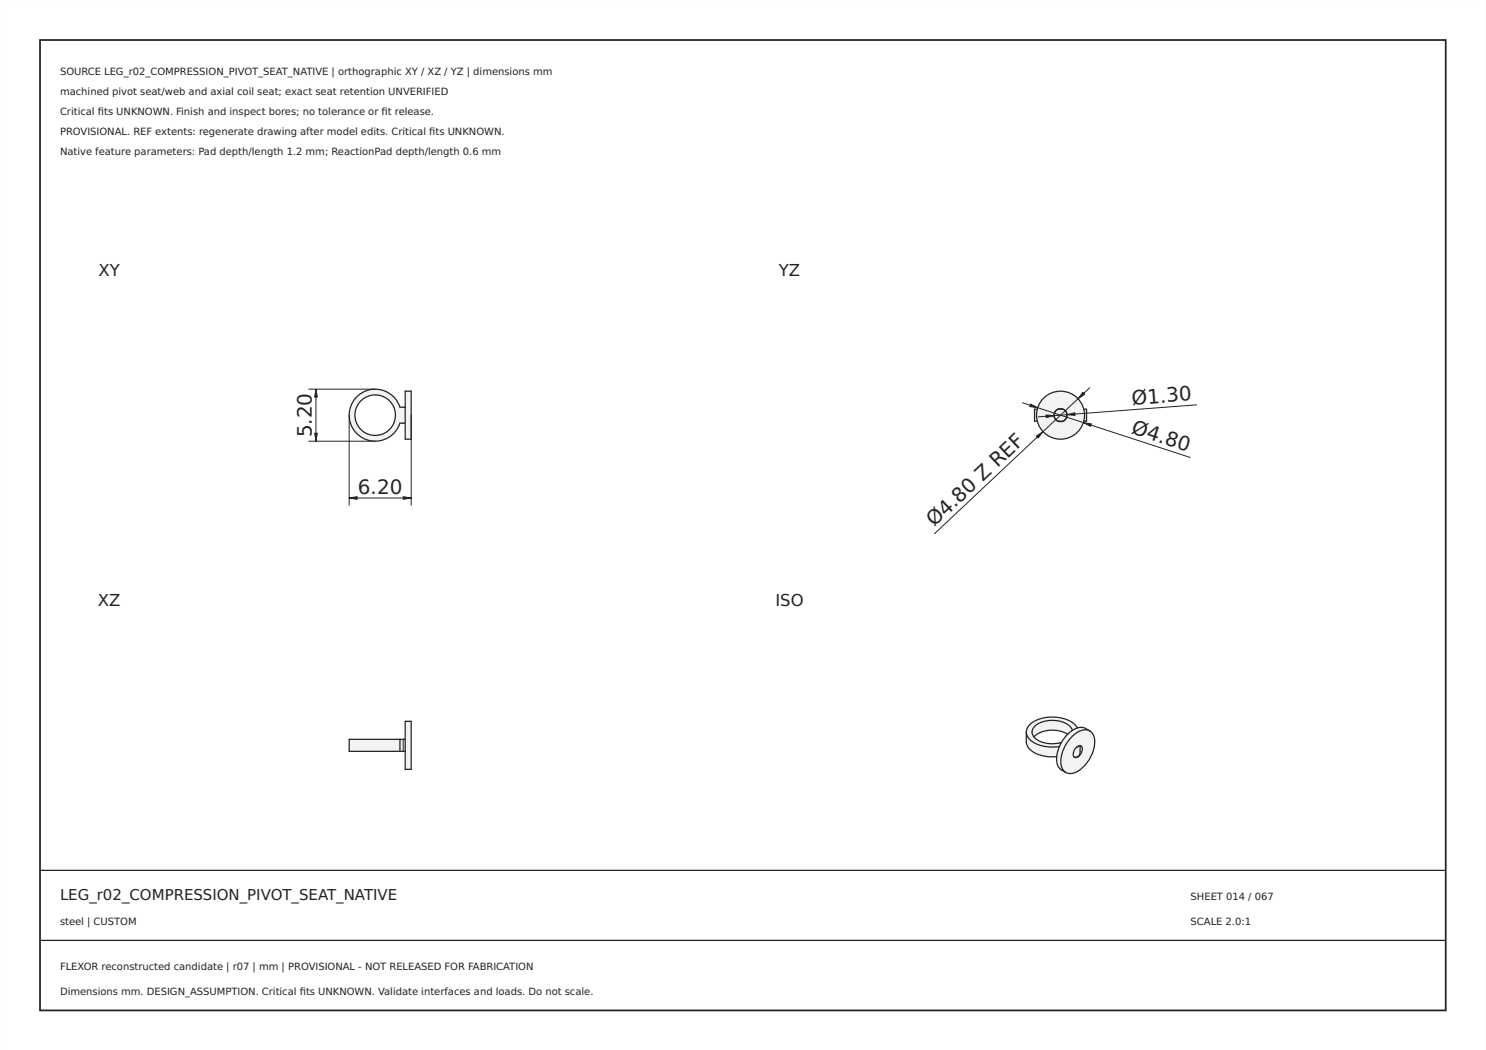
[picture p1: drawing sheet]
<svg xmlns="http://www.w3.org/2000/svg" width="297mm" height="210mm" viewBox="0 0 297 210" stroke-linecap="round" stroke-linejoin="round" font-family="sans-serif">
<path d="M0 0h297v210h-297zM0 0v210h297v-210z" fill="#000"/>
<path d="M8 8h281v194h-281z" fill="none" stroke="#222" stroke-width=".35"/>
<path d="M8 174h281zM8 188h281z" fill="#000" stroke="#222" stroke-width=".25"/>
<g fill="#f1f3f5">
<path d="M71.3 79.3a5.2 5.2 0 0 1 8.6 2.1h1.1v3.1l-1.1 .1a5.2 5.2 0 0 1-7.6 2.8 5.2 5.2 0 0 1-1-8.1zM70.9 83a4.1 4.1 0 0 0 8.1 0 4.1 4.1 0 0 0-8.1 0z" fill-rule="evenodd"/>
<path d="M81 78.2h1.2v9.6h-1.2z" fill-rule="evenodd"/>
</g>
<g fill="none" stroke="#212529" stroke-width=".25">
<path d="M81 78.2h1.2v9.6h-1.2zM81 81.4h-1.1a5.2 5.2 0 0 0-8-2.6 5.2 5.2 0 0 0 0 8.4 5.2 5.2 0 0 0 8-2.6l1.1-.1"/>
<circle cx="75" cy="83" r="4.1"/>
</g>
<path d="M61.7 77.8h13.3M63.2 77.8v10.4M61.7 88.2h13.3M69.8 99.6h12.4M69.8 83v18M82.2 83v18" fill="none" stroke="#212529" stroke-width=".2"/>
<g fill="#212529" stroke="#212529" stroke-width=".2">
<path d="M80.6 99.3l1.6 .3-1.6 .2z"/>
<path d="M69.8 99.6l1.6-.3v.5z"/>
<path d="M63.2 77.8l.2 1.6h-.5z"/>
<path d="M62.9 86.6h.5l-.2 1.6z"/>
</g>
<g fill="#f1f3f5">
<path d="M79.9 147.8h.7v2.4h-.7z" fill-rule="evenodd"/>
<path d="M69.8 147.8h10.1v2.4h-10.1z" fill-rule="evenodd"/>
<path d="M80.6 147.8h.4v2.4h-.4z" fill-rule="evenodd"/>
<path d="M81 144.2h1.2v9.6h-1.2z" fill-rule="evenodd"/>
</g>
<path d="M79.9 147.8h-10.1v2.4h10.1M79.9 150.2h1.1M79.9 147.8h1.1M79.9 147.8v2.4M81 144.2h1.2v9.6h-1.2z" fill="none" stroke="#212529" stroke-width=".25"/>
<path d="M80.6 147.8v2.4" fill="none" stroke="#212529" stroke-width=".2"/>
<g fill="#f1f3f5">
<path d="M207.2 83a4.8 4.8 0 0 1 9.6 0 4.8 4.8 0 0 1-9.6 0zM210.7 83a1.3 1.3 0 0 0 2.6 0 1.3 1.3 0 0 0-2.6 0z" fill-rule="evenodd"/>
<path d="M216.6 81.8h.6v2.4h-.6l.2-1.4z" fill-rule="evenodd"/>
<path d="M206.8 81.8h.5l-.1 1 .1 1.4h-.5z" fill-rule="evenodd"/>
<path d="M211.2 82l.5-.2a1.24 1.24 0 0 1 1.6 1.2 1.24 1.24 0 0 1-1.5 1.2h-.1a1.23 1.23 0 0 1-1-.9 1.23 1.23 0 0 1 .5-1.3z" fill-rule="evenodd"/>
</g>
<g fill="none" stroke="#212529" stroke-width=".25">
<path d="M207.3 81.8h-.5v2.4h.5M211.2 82l.5-.2a1.24 1.24 0 0 1 1.6 1.2 1.24 1.24 0 0 1-1.5 1.2h-.1a1.23 1.23 0 0 1-1-.9 1.23 1.23 0 0 1 .5-1.3zM216.6 81.8h.6v2.4h-.6"/>
<circle cx="212" cy="83" r="4.8"/>
<circle cx="212" cy="83" r="1.3"/>
</g>
<path d="M217.8 77.5l-31 29.2M204.4 80.5l33.5 11M239.2 80.9l-31.7 2.4" fill="none" stroke="#212529" stroke-width=".2"/>
<g fill="#212529" stroke="#212529" stroke-width=".2">
<path d="M207.1 87.2l1.4-.9-1 1.3z"/>
<path d="M216.5 78.4l.3 .4-1.3 .9z"/>
<path d="M213.3 82.9l1.6-.4v.5z"/>
<path d="M209.1 83l1.6 .1-1.6 .4z"/>
<path d="M216.6 84.5l1.6 .2-.2 .5z"/>
<path d="M206 80.8l1.4 .7-1.6-.2z"/>
</g>
<g fill="#f1f3f5">
<path d="M205.2 146.3a3.6 3.6 0 0 0 3.2 2.8l2 .2 1.4-.1-.6 2.1a6.7 6.7 0 0 1-5.6-1.7 3.7 3.7 0 0 1-.4-3.3z" fill-rule="evenodd"/>
<path d="M213.4 146.8l.2-.2a3.3 3.3 0 0 1 3.4-1l.8 .5a3.3 3.3 0 0 0-3.6 1.3 6.5 6.5 0 0 0-1.9 6.2l.7 .8a3.2 3.2 0 0 1-1.5-4.3l.7-1.7z" fill-rule="evenodd"/>
<path d="M205.9 144.8a7.4 7.4 0 0 1 9.1 .2l.3 .5-.9 .5a3.7 3.7 0 0 0-3.5-2 5.1 5.1 0 0 0-4.2 1.4 1.73 1.73 0 0 0 .9 2.7 6.5 6.5 0 0 0 4.6 .3l-.4 .8a7.1 7.1 0 0 1-6.1-1.5 1.95 1.95 0 0 1 .2-2.9z" fill-rule="evenodd"/>
<path d="M214.2 147.4a3.3 3.3 0 0 1 3.6-1.3 2.86 2.86 0 0 1 1 3.1 7 7 0 0 1-4.4 5.4 1.96 1.96 0 0 1-2.4-2.4 7.5 7.5 0 0 1 2.2-4.8zM215.2 149.4a1.46 1.46 0 0 0-.4 2 1.49 1.49 0 0 0 1.3-2.3h-.4z" fill-rule="evenodd"/>
<path d="M206.7 145.4a5.8 5.8 0 0 1 7-.3l.7 .9-1 .8a5.8 5.8 0 0 0-6.7 .5l-.3-.5a1.45 1.45 0 0 1 .3-1.4z" fill-rule="evenodd"/>
<path d="M215.2 149.4l.2-.1a.56 .56 0 0 1 .7-.2 .56 .56 0 0 1 .3 .7 1.46 1.46 0 0 1-1.6 1.6 1.5 1.5 0 0 1 .4-2z" fill-rule="evenodd"/>
<path d="M215.2 149.4l.5-.3z" fill-rule="evenodd"/>
</g>
<g fill="none" stroke="#212529" stroke-width=".25">
<path d="M205.2 146.3a3.7 3.7 0 0 0 .4 3.3 6.7 6.7 0 0 0 5.6 1.7M205.2 146.3a3.6 3.6 0 0 0 3.2 2.8l2 .2 1.4-.1M213.4 146.8a5.8 5.8 0 0 0-6.7 .5M214.4 146a3.7 3.7 0 0 0-3.5-2 5.1 5.1 0 0 0-4.2 1.4 1.71 1.71 0 0 0 .9 2.6 6.5 6.5 0 0 0 4.6 .4M215 149.6a.72 .72 0 0 1 1-.5 .72 .72 0 0 1 .3 1.1l-.6 .9a.64 .64 0 0 1-.8 .3 .64 .64 0 0 1-.4-.8zM215.3 145.5a6 6 0 0 0-5.7-2.1 5 5 0 0 0-4.4 2.4v.5M215.7 149.1l-.5 .3M215.9 150.1a.96 .96 0 0 1-1.2 1.2M215.9 149.1h.1M215.9 149.1v1M217.8 146.1a2.78 2.78 0 0 0-3.9 .2 7.2 7.2 0 0 0-2.6 6.1 2.48 2.48 0 0 0 1.7 2M217.8 146.1a2.86 2.86 0 0 1 1 3.1 7 7 0 0 1-4.4 5.4h-1l-.4-.2"/>
<path d="M217.8 146.1a3.3 3.3 0 0 0-3.6 1.3 6.5 6.5 0 0 0-1.9 6.2l.7 .8"/>
</g>
<g font-size="4" fill="#212529">
<text x="226.3" y="81" transform="rotate(-4 226.3 81)">Ø1.30</text>
<text x="62.3" y="87.4" transform="rotate(-90 62.3 87.4)">5.20</text>
<text x="226" y="86.6" transform="rotate(18 226 86.6)">Ø4.80</text>
<text x="71.5" y="98.7">6.20</text>
<text x="186.7" y="105.4" transform="rotate(-43 186.7 105.4)">Ø4.80 Z REF</text>
</g>
<g font-size="3.3" fill="#212529">
<text x="19.7" y="55.1">XY</text>
<text x="155.7" y="55.1">YZ</text>
<text x="19.6" y="121.1">XZ</text>
<text x="155" y="121.1">ISO</text>
</g>
<text font-size="3" fill="#222" x="12" y="180">LEG_r02_COMPRESSION_PIVOT_SEAT_NATIVE</text>
<g font-size="2" fill="#222">
<text x="12" y="15">SOURCE LEG_r02_COMPRESSION_PIVOT_SEAT_NATIVE | orthographic XY / XZ / YZ | dimensions mm</text>
<text x="12" y="19">machined pivot seat/web and axial coil seat; exact seat retention UNVERIFIED</text>
<text x="12" y="23">Critical fts UNKNOWN. Finish and inspect bores; no tolerance or ft release.</text>
<text x="19.6" y="23">i</text>
<text x="76.3" y="23">i</text>
<text x="12" y="27">PROVISIONAL. REF extents: regenerate drawing after model edits. Critical fts UNKNOWN.</text>
<text x="85.8" y="27">i</text>
<text x="12" y="31">Native feature parameters: Pad depth/length 1.2 mm; ReactionPad depth/length 0.6 mm</text>
<text x="238" y="180">SHEET 014 / 067</text>
<text x="12" y="185">steel | CUSTOM</text>
<text x="238" y="185">SCALE 2.0:1</text>
<text x="12" y="194">FLEXOR reconstructed candidate | r07 | mm | PROVISIONAL - NOT RELEASED FOR FABRICATION</text>
<text x="12" y="199">Dimensions mm. DESIGN_ASSUMPTION. Critical fts UNKNOWN. Validate interfaces and loads. Do not scale.</text>
<text x="59.9" y="199">i</text>
</g>
</svg>
